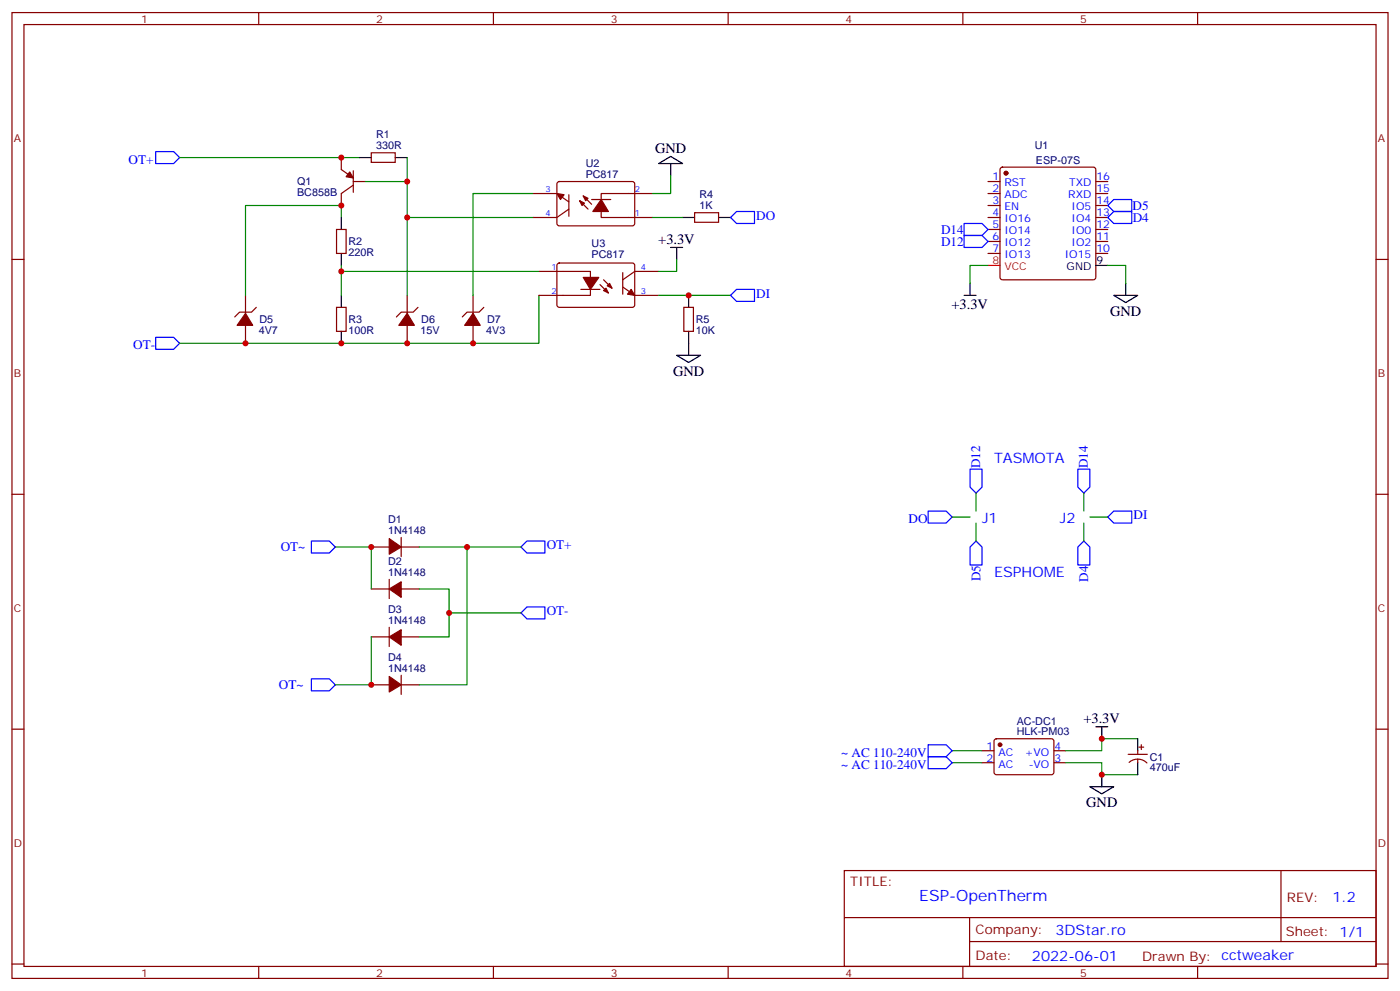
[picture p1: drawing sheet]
<svg xmlns="http://www.w3.org/2000/svg" width="412mm" height="292mm" viewBox="0 0 412 292" stroke-linecap="round" stroke-linejoin="round" font-family="sans-serif">
<g fill="none" stroke="#870000" stroke-width=".35">
<path d="M3.5 3.7h405.4v284.3h-405.4zM7.1 7.2h398.2v277.3h-398.2zM76.2 3.7v3.5M145.3 3.7v3.5M214.5 3.7v3.5M283.6 3.7v3.5M352.8 3.7v3.5M100.5 46.4v3.5l3.6 2.5M104.1 53.4h3.5M104.1 54.5l-3.6 2.5v3.5M104.1 50.3v6.3M109.4 45h7v2.8h-7z"/>
<path d="M157 57h7l3.6 2.4M164.3 53.7l.4-.3 21.8 .1 .5 .7-.1 11.9-.6 .4-21.8-.1-.5-.6v-11.6zM167.6 57.3v6.4M170.7 59.1l2.5 2.5M171.8 57.7l2.5 2.4M174.3 58.7h5.6M192.3 57h-15.2v7h15.2M291 53.4h3.6M291 57h3.6M294.8 49.4l.5-.2h26.8l.5 .2 .2 .5v31.8l-.2 .5-.5 .2h-26.8l-.5-.3-.2-.4v-31.8zM322.8 53.4h3.5M322.8 57h3.5"/>
<path d="M3.5 76.4h3.6M99.1 67.6h2.9v7h-2.9zM158.7 79.9h15.2v7.1h-15.2M164.3 77.6l.4-.2 21.8 .1 .5 .6-.1 12-.6 .4-21.8-.1-.5-.6v-11.7zM167.6 61.6l-3.6 2.4h-7M194 79.9h-7l-3.6 2.5M204.6 62.6h7.1v2.8h-7.1zM291 60.5h3.6M291 64h3.6M291 67.6h3.6M291 71.1h3.6M291 74.6h3.6"/>
<path d="M322.8 60.5h3.5M322.8 64h3.5M322.8 67.6h3.5M322.8 71.1h3.5M322.8 74.6h3.5M405.3 76.4h3.6M72.3 87v5.3M72.3 95.8v5.3M75.5 90.5l-1.4 1.4h-3.5l-1.5 1.4M99.1 90.5h2.9v7h-2.9zM119.9 87v5.3M119.9 95.8v5.3"/>
<path d="M123.1 90.5l-1.4 1.4h-3.5l-1.4 1.4M139.3 87v5.3M139.3 95.8v5.3M142.5 90.5l-1.4 1.4h-3.5l-1.4 1.4M171.1 85.2h5.6M176.7 83.8l2.5 2.5M177.8 82.4l2.5 2.4M183.4 80.3v6.3M183.4 84.5l3.6 2.5h7M201.4 90.5h2.9v7h-2.9zM3.5 145.5h3.6M118.2 158.2v5.7"/>
<path d="M405.3 145.5h3.6M109.4 161h5.3M109.4 173.4h5.3M114.7 170.6v5.6M118.2 161h5.3M118.2 173.4h5.3M109.4 187.5h5.3M114.7 184.7v5.6M118.2 198.8v5.6M118.2 187.5h5.3M3.5 214.7h3.6M109.4 201.6h5.3"/>
<path d="M118.2 201.6h5.3M293 217.7l.5-.2h16.5l.4 .7v9.4l-.7 .5-16.5-.1-.4-.6v-9.2zM335.5 220h1.4M336.2 219.3v1.4M405.3 214.7h3.6M289.3 221h3.5M289.3 224.5h3.5M310.4 221h3.6M310.4 224.5h3.6M332.3 222.1h5.7M332.6 224.5a3.8 3.8 0 0 1 5.2 .1M335.1 221v1.1"/>
<path d="M335.1 223.5v1M248.7 256.3h156.6v28.2h-156.6zM377.3 256.3v20.9M248.7 270.1h156.5M285.6 277.2h119.6M285.6 270.1v14.2M3.5 283.8h3.6M76.2 284.5v3.5M145.3 284.5v3.5M214.5 284.5v3.5M283.6 284.5v3.5M352.8 284.5v3.5"/>
<path d="M405.3 283.8h3.6"/>
</g>
<g fill="#870000" stroke="#870000" stroke-width=".35">
<path d="M114.7 158.6l3.5 2.4-3.5 2.2z"/>
<path d="M114.7 199.1l3.5 2.5-3.5 2.1z"/>
<path d="M114.7 173.4l3.5-2.1v4.6z"/>
<path d="M114.7 187.5l3.5-2.1v4.6z"/>
<path d="M72.3 92.3l2.1 3.5h-4.6z"/>
<path d="M119.9 92.3l2.2 3.5h-4.6z"/>
<path d="M139.3 92.3l2.2 3.5h-4.6z"/>
<path d="M103 50.6l1.1 1.8-2.1-.4z"/>
<path d="M171.8 81.7h4.6l-2.5 3.5z"/>
<path d="M178.9 84.1l.7-.7 .7 1.4z"/>
<path d="M177.8 85.5l.7-.7 .7 1.5z"/>
<path d="M185.9 85.2l1.1 1.8-2.1-.4z"/>
<path d="M177.1 58.7l2.1 3.6h-4.6z"/>
<path d="M170.7 59.1l1.5 .7-.8 .7z"/>
<path d="M171.8 57.7l1.4 .7-.7 .7z"/>
<path d="M164 57l2.2 .3-1.1 1.4z"/>
<circle cx="296.3" cy="51" r=".53"/>
<circle cx="294.6" cy="219.3" r=".53"/>
</g>
<path d="M291 78.1h3.6" fill="none" stroke="#f00" stroke-width=".35"/>
<g fill="none" stroke="#000" stroke-width=".35">
<path d="M105.8 46.4h3.6M116.4 46.4h3.5M194 48.2l3.6-2.2 3.5 2.2zM197.6 48.2v3.5M100.5 64v3.6M100.5 74.6v3.5M197.6 72.8h3.5M199.3 72.8v3.6M201.1 64h3.5M211.7 64h3.5M322.8 78.1h3.5M100.5 87v3.5"/>
<path d="M100.5 97.5v3.6M202.8 87v3.5M202.8 97.5v7.1M284 87h3.5M285.8 83.4v3.6M328.1 87h7l-3.5 2.1zM331.6 83.4v3.6M199.3 104.6h7.1l-3.6 2.1zM322.8 214h3.5M324.6 214v3.5M335.1 217.5v3.5M321 231.6h7.1l-3.5 2.1z"/>
<path d="M324.6 228.1v3.5M335.1 224.5v3.6"/>
</g>
<g fill="none" stroke="#008700" stroke-width=".35">
<path d="M52.9 46.4h52.9M107.6 53.4h12.3v33.6M119.9 46.4v7M157 57h-17.7v30M197.6 51.7v5.3h-5.3M100.5 64v-3.5h-28.2v26.5M100.5 78.1v8.9M100.5 79.9h58.2M119.9 64h37.1M192.3 64h8.8M199.3 76.4v3.5h-5.3M291 78.1h-5.2v5.3"/>
<path d="M326.3 78.1h5.3v5.3M158.7 87v14.1h-105.8M194 87h21.2M280.5 152.2h5.3M287.5 145.2v5.3M287.5 154v5.3M319.3 145.2v5.3M319.3 154v5.3M321 152.2h5.3M98.8 161h10.6v12.4M123.5 173.4h8.8v14.1h-8.8M123.5 161h14.1v40.6h-14.1"/>
<path d="M137.6 161h15.9M109.4 187.5v14.1h-10.6M132.3 180.4h21.2M335.1 217.5h-10.5v3.5h-10.6M280.5 224.5h8.8M280.5 221h8.8M314 224.5h10.6v3.6h10.5"/>
</g>
<g fill="none" stroke="#00f" stroke-width=".35">
<path d="M45.9 44.6h5.3l1.7 1.8-1.7 1.8h-5.3zM215.2 64l1.8-1.7h5.2v3.5h-5.2zM284 69.3h5.3l1.7 1.8-1.7 1.7h-5.3zM284 65.8h5.3l1.7 1.8-1.7 1.7h-5.3zM326.3 64l1.8-1.7h5.3v3.5h-5.3zM326.3 60.5l1.8-1.8h5.3v3.6h-5.3zM45.9 99.3h5.3l1.7 1.8-1.7 1.7h-5.3zM215.2 87l1.8-1.8h5.2v3.5h-5.2zM285.8 138.1h3.5v5.3l-1.8 1.8-1.7-1.8zM317.5 138.1h3.5v5.3l-1.7 1.8-1.8-1.8zM91.7 159.3h5.3l1.8 1.7-1.8 1.8h-5.3zM273.4 150.5h5.3l1.8 1.7-1.8 1.8h-5.3z"/>
<path d="M287.5 159.3l1.8 1.7v5.3h-3.5v-5.3zM319.3 159.3l1.7 1.7v5.3h-3.5v-5.3zM326.3 152.2l1.8-1.7h5.3v3.5h-5.3zM153.5 161l1.7-1.7h5.3v3.5h-5.3zM91.7 199.8h5.3l1.8 1.8-1.8 1.8h-5.3zM153.5 180.4l1.7-1.7h5.3v3.5h-5.3zM273.4 219.3h5.3l1.8 1.7-1.8 1.8h-5.3zM273.4 222.8h5.3l1.8 1.7-1.8 1.8h-5.3z"/>
</g>
<g fill="#c00">
<circle cx="109.4" cy="161" r=".88"/>
<circle cx="109.4" cy="201.6" r=".88"/>
<circle cx="132.3" cy="180.4" r=".88"/>
<circle cx="137.6" cy="161" r=".88"/>
<circle cx="119.9" cy="101.1" r=".88"/>
<circle cx="72.3" cy="101.1" r=".88"/>
<circle cx="100.5" cy="46.4" r=".88"/>
<circle cx="119.9" cy="53.4" r=".88"/>
<circle cx="100.5" cy="60.5" r=".88"/>
<circle cx="100.5" cy="101.1" r=".88"/>
<circle cx="139.3" cy="101.1" r=".88"/>
<circle cx="119.9" cy="64" r=".88"/>
<circle cx="100.5" cy="79.9" r=".88"/>
<circle cx="202.8" cy="87" r=".88"/>
<circle cx="324.6" cy="217.5" r=".88"/>
<circle cx="324.6" cy="228.1" r=".88"/>
</g>
<text font-size="4.6" fill="#00f" x="270.8" y="265.3">ESP-OpenTherm</text>
<g font-size="4.2">
<text x="193" y="44.9">GND</text>
<text x="193.9" y="71.8">+3.3V</text>
<text x="280.3" y="90.9">+3.3V</text>
<text x="327" y="93">GND</text>
<text x="198.3" y="110.6">GND</text>
<text x="319.1" y="212.9">+3.3V</text>
<text x="320" y="237.6">GND</text>
</g>
<g font-size="4.2" fill="#00f">
<text x="292.8" y="136.3">TASMOTA</text>
<text x="289.3" y="154">J1</text>
<text x="312.2" y="154">J2</text>
<text x="292.8" y="169.9">ESPHOME</text>
<text x="392.5" y="265.6">1.2</text>
<text x="310.9" y="275.1">3DStar.ro</text>
<text x="304" y="282.9">2022-06-01</text>
</g>
<g font-size="3.9" fill="#00f">
<text x="37.8" y="48.1">OT+</text>
<text x="222.8" y="64.7">DO</text>
<text x="333.6" y="61.7">D5</text>
<text x="333.7" y="65.2">D4</text>
<text x="277.2" y="68.8">D14</text>
<text x="277.2" y="72.4">D12</text>
<text x="222.8" y="87.7">DI</text>
<text x="39.3" y="102.8">OT-</text>
<text x="288.7" y="137.8" transform="rotate(-90 288.7 137.8)">D12</text>
<text x="320.4" y="137.9" transform="rotate(-90 320.4 137.9)">D14</text>
<text x="267.6" y="154">DO</text>
<text x="333.9" y="152.9">DI</text>
<text x="161" y="161.7">OT+</text>
<text x="82.7" y="162.3">OT~</text>
<text x="288.8" y="171.2" transform="rotate(-90 288.8 171.2)">D5</text>
<text x="320.5" y="171.3" transform="rotate(-90 320.5 171.3)">D4</text>
<text x="161" y="181.2">OT-</text>
<text x="82.1" y="202.9">OT~</text>
<text x="247.8" y="226.3">~ AC 110-240V</text>
<text x="247.8" y="222.8">~ AC 110-240V</text>
</g>
<g font-size="3.9" fill="#800">
<text x="250.5" y="260.9">TITLE:</text>
<text x="379.1" y="265.6">REV:</text>
<text x="287.4" y="275.1">Company:</text>
<text x="378.7" y="275.7">Sheet: 1/1</text>
<text x="287.4" y="282.8">Date:</text>
<text x="336.4" y="282.8">Drawn By: cctweaker</text>
</g>
<g font-size="3.2" fill="#800">
<text x="41.6" y="6.7">1</text>
<text x="110.8" y="6.7">2</text>
<text x="179.9" y="6.7">3</text>
<text x="249.1" y="6.7">4</text>
<text x="318.2" y="6.7">5</text>
<text x="4.1" y="41.8">A</text>
<text x="405.9" y="41.8">A</text>
<text x="4.1" y="110.9">B</text>
<text x="405.9" y="110.9">B</text>
<text x="4.1" y="180.1">C</text>
<text x="405.9" y="180.1">C</text>
<text x="4.1" y="249.2">D</text>
<text x="405.9" y="249.2">D</text>
<text x="41.6" y="287.5">1</text>
<text x="110.8" y="287.5">2</text>
<text x="179.9" y="287.5">3</text>
<text x="249.1" y="287.5">4</text>
<text x="318.2" y="287.5">5</text>
</g>
<g font-size="3.2" fill="#000080">
<text x="110.8" y="40.7">R1</text>
<text x="110.8" y="43.9">330R</text>
<text x="304.8" y="44">U1</text>
<text x="172.5" y="52.4">PC817</text>
<text x="172.5" y="49.2">U2</text>
<text x="305.2" y="48.2">ESP-07S</text>
<text x="87.5" y="57.8">BC858B</text>
<text x="87.5" y="54.6">Q1</text>
<text x="206" y="58.3">R4</text>
<text x="206" y="61.6">1K</text>
<text x="102.7" y="75.4">220R</text>
<text x="102.7" y="72.2">R2</text>
<text x="174.3" y="76">PC817</text>
<text x="174.3" y="72.7">U3</text>
<text x="76.5" y="95.2">D5</text>
<text x="102.7" y="95.1">R3</text>
<text x="124.1" y="95.2">D6</text>
<text x="143.5" y="95.2">D7</text>
<text x="205" y="95.1">R5</text>
<text x="76.2" y="98.4">4V7</text>
<text x="102.7" y="98.4">100R</text>
<text x="123.8" y="98.4">15V</text>
<text x="143.2" y="98.4">4V3</text>
<text x="205" y="98.4">10K</text>
<text x="114.3" y="154">D1</text>
<text x="114.3" y="157.2">1N4148</text>
<text x="114.3" y="166.3">D2</text>
<text x="114.3" y="169.5">1N4148</text>
<text x="114.3" y="183.6">1N4148</text>
<text x="114.3" y="180.4">D3</text>
<text x="114.3" y="194.6">D4</text>
<text x="114.3" y="197.7">1N4148</text>
<text x="299.5" y="213.4">AC-DC1</text>
<text x="299.5" y="216.3">HLK-PM03</text>
<text x="338.7" y="227.1">470uF</text>
<text x="338.7" y="223.9">C1</text>
</g>
<g font-size="3.2" fill="#00f">
<text x="292.4" y="53.1">1</text>
<text x="323" y="53.1">16</text>
<text x="292.4" y="56.6">2</text>
<text x="295.9" y="54.9">RST</text>
<text x="295.9" y="58.4">ADC</text>
<text x="314.7" y="58.4">RXD</text>
<text x="314.9" y="54.9">TXD</text>
<text x="323" y="56.6">15</text>
<text x="292.4" y="60.1">3</text>
<text x="292.4" y="63.7">4</text>
<text x="295.9" y="61.9">EN</text>
<text x="295.9" y="65.4">IO16</text>
<text x="315.6" y="65.4">IO4</text>
<text x="315.6" y="61.9">IO5</text>
<text x="323" y="63.7">13</text>
<text x="323" y="60.1">14</text>
<text x="292.4" y="67.2">5</text>
<text x="292.4" y="70.7">6</text>
<text x="295.9" y="69">IO14</text>
<text x="315.6" y="69">IO0</text>
<text x="323" y="70.7">11</text>
<text x="323" y="67.2">12</text>
<text x="292.4" y="74.3">7</text>
<text x="295.9" y="72.5">IO12</text>
<text x="295.9" y="76">IO13</text>
<text x="313.6" y="76">IO15</text>
<text x="315.6" y="72.5">IO2</text>
<text x="323" y="74.3">10</text>
<text x="290.6" y="220.7">1</text>
<text x="310.6" y="220.7">4</text>
<text x="290.6" y="224.2">2</text>
<text x="294.1" y="226">AC</text>
<text x="294.1" y="222.4">AC</text>
<text x="301.9" y="222.4">+VO</text>
<text x="303" y="226">-VO</text>
<text x="310.6" y="224.2">3</text>
</g>
<g font-size="3.2" fill="#f00">
<text x="292.4" y="77.8">8</text>
<text x="295.9" y="79.6">VCC</text>
</g>
<g font-size="3.2">
<text x="323" y="77.8">9</text>
<text x="314.2" y="79.6">GND</text>
</g>
<g font-size="2.5" fill="#00f">
<text x="160.7" y="56.6">3</text>
<text x="187" y="56.6">2</text>
<text x="160.7" y="63.7">4</text>
<text x="187" y="63.7">1</text>
<text x="162.5" y="79.6">1</text>
<text x="188.7" y="79.6">4</text>
<text x="162.5" y="86.6">2</text>
<text x="188.7" y="86.6">3</text>
</g>
</svg>
